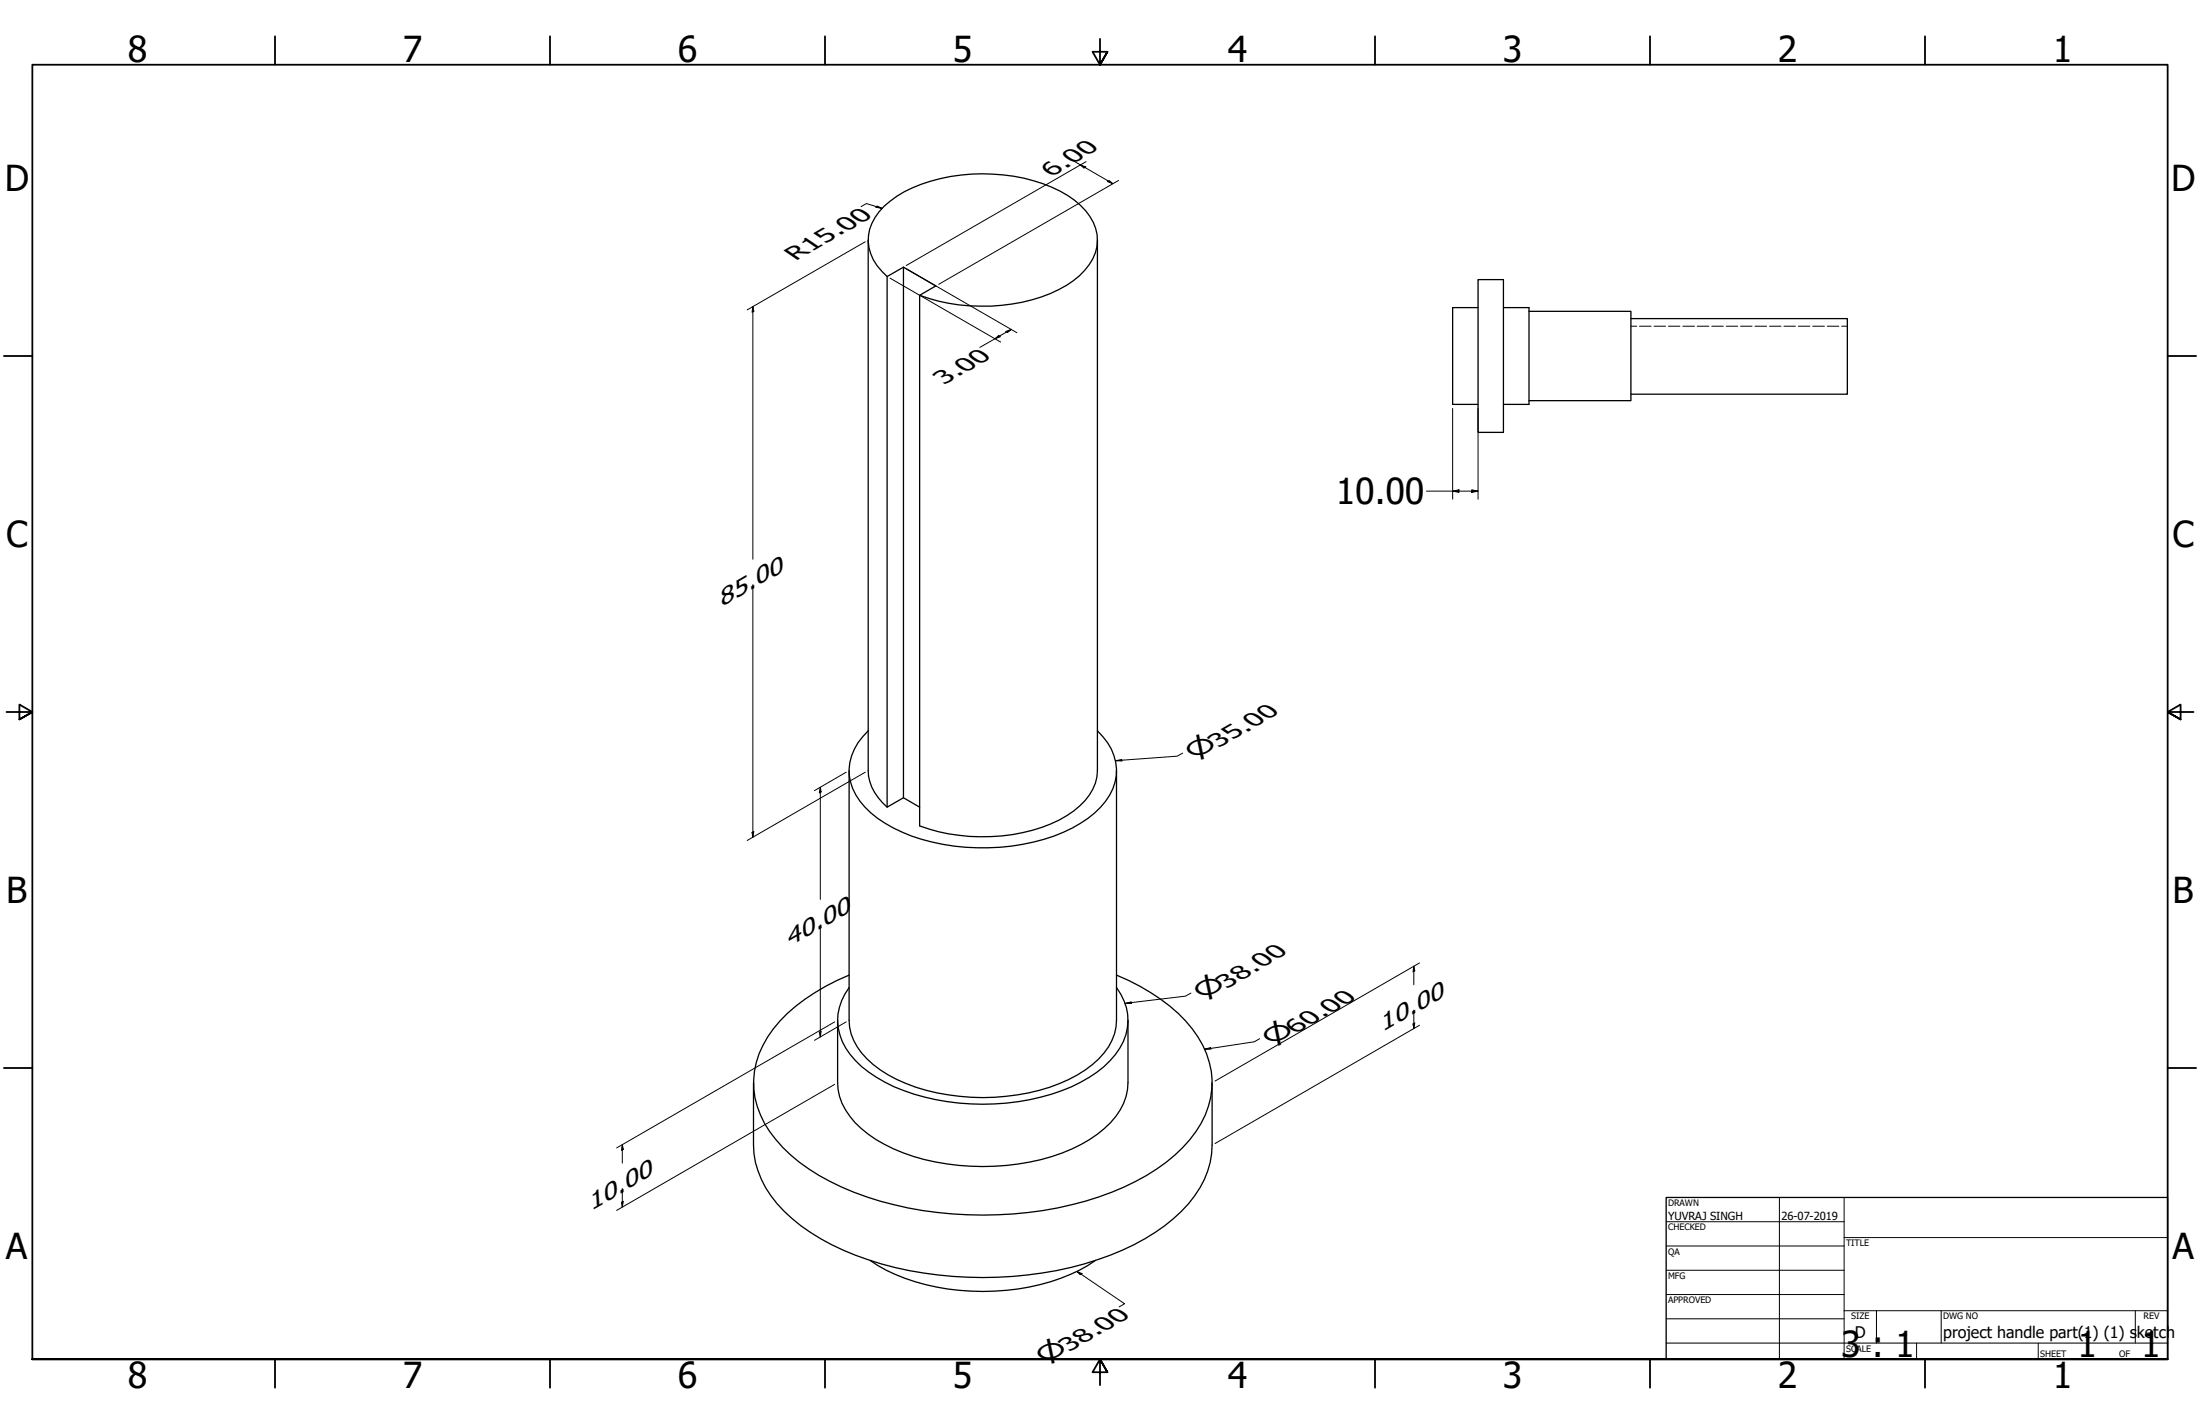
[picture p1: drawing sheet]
<svg xmlns="http://www.w3.org/2000/svg" width="864mm" height="559mm" viewBox="0 0 864 559" stroke-linecap="round" stroke-linejoin="round" font-family="sans-serif">
<!-- layer: Visible (ANSI) -->
<g fill="none" stroke="#000" stroke-width=".51">
<path d="M340.8 94.2v208.2a18.9 18.9 0 0 0 7.4 14.3M430.8 94.2v208.2a20 20 0 0 1-9.4 15.9 58.6 58.6 0 0 1-32.4 10 73.5 73.5 0 0 1-28-4.2v-208.2l6.3-3.7-12.7-7.4v208.3l6.4 3.6M348.2 108.5a18.1 18.1 0 0 1-6.8-18.5 24 24 0 0 1 10.6-13 68 68 0 0 1 45.9-7.8 51.1 51.1 0 0 1 26.2 11.4 17.2 17.2 0 0 1 4.8 21 30.9 30.9 0 0 1-16.6 13.6 72.8 72.8 0 0 1-51.3 .7M354.6 104.8l-6.4 3.7v208.2l6.4-3.6M580.2 109.7h10v60h-10zM580.2 120.7h-10v38h10M590.2 120.7h10v38h-10M600.2 122.2h40v35h-40M640.2 125h85v29.7h-85M340.8 286.8a20.3 20.3 0 0 0-6.1 22.6 32.1 32.1 0 0 0 16 15.5 82.6 82.6 0 0 0 54.9 5.6 52.3 52.3 0 0 0 26.5-13.8 19.4 19.4 0 0 0 .8-27.6l-2.1-2.3M333.3 302.4v98a22.5 22.5 0 0 0 9.5 17.4 63.5 63.5 0 0 0 33.9 12.4 82.5 82.5 0 0 0 42.8-6.6 35.3 35.3 0 0 0 17-15.4l1-2.6 .8-5.2v-98M333.3 382.7a72.6 72.6 0 0 0-29.8 21.1 32.8 32.8 0 0 0 1 43.4 74.2 74.2 0 0 0 30.7 20.7 147.3 147.3 0 0 0 101.2 0 75 75 0 0 0 30.7-20.7 32.9 32.9 0 0 0 1-43.4 72.6 72.6 0 0 0-29.8-21.1"/>
<path d="M333.3 387.5a20.6 20.6 0 0 0 .5 26.3 51.3 51.3 0 0 0 25 15.6 92.9 92.9 0 0 0 61.8-2.9 42.5 42.5 0 0 0 18.9-15.1 20.4 20.4 0 0 0-1.2-23.9M328.8 400.4v24.5a26.1 26.1 0 0 0 12 20.2 74.2 74.2 0 0 0 40.3 12.5 85.9 85.9 0 0 0 43.3-8.5 37 37 0 0 0 16.7-16.2l1.5-5.3 .2-2.7v-24.5M295.8 424.9v24.5a37.3 37.3 0 0 0 12 26 87.4 87.4 0 0 0 38.2 20.6 148.8 148.8 0 0 0 89.8-3.4 77.2 77.2 0 0 0 30.7-20.2 35.6 35.6 0 0 0 9.3-23v-24.5M341.6 494.6a76.2 76.2 0 0 0 39.6 12.1 84.4 84.4 0 0 0 45.8-10.1l3-2"/>
</g>
<!-- layer: Hidden (ANSI) -->
<g fill="none" stroke="#000" stroke-width=".39">
<path d="M640.2 128h2.3M643.6 128h4.5M649.3 128h4.5M654.9 128h4.5M660.6 128h4.6M666.2 128h4.6M672 128h4.5M677.6 128h4.5M683.3 128h4.5M688.9 128h4.6M694.6 128h4.5M700.3 128h4.5"/>
<path d="M705.9 128h4.5M711.6 128h4.6M717.3 128h4.5M722.9 128h2.3"/>
</g>
<!-- layer: Border (ANSI) -->
<g fill="none" stroke="#000" stroke-width=".7">
<path d="M107.9 14.2v11.2M215.9 14.2v11.2M323.8 14.2v11.2M431.8 15.2v10.2l-2.9-5.1h5.8l-2.9 5.1 2.9-5.1M539.8 14.2v11.2M647.7 14.2v11.2M755.6 14.2v11.2M1.5 139.7h11.2M850.9 139.7h11.2M2.5 279.4h10.2l-5.1-2.9v5.8l5.1-2.9-5.1 2.9M861.1 279.4h-10.2l5.1-2.9v5.8l-5.1-2.9 5.1 2.9M1.5 419.1h11.2"/>
<path d="M850.9 419.1h11.2M12.7 533.4v-508h838.2v508h-838.2h838.2M107.9 533.4v11.2M215.9 533.4v11.2M323.8 533.4v11.2M434.7 538.5l-2.9-5.1 2.9 5.1h-5.8l2.9-5.1v10.2M539.8 533.4v11.2M647.7 533.4v11.2M755.6 533.4v11.2"/>
</g>
<!-- layer: Title (ANSI) -->
<g fill="none" stroke="#000" stroke-width=".39">
<path d="M654 479.4h69.9M698.5 469.9v63.5M723.9 469.9v63.5M654 488.9h69.9M654 498.5h69.9M723.9 485.6h127M654 508h69.9M654 517.5h69.9M723.9 514.3h127M736.6 514.3v12.7M762 514.3v12.7M838.2 514.3v12.7"/>
<path d="M654 527h196.9M752.3 527v6.4M800.1 527v6.4"/>
</g>
<path d="M654 469.9h196.9v63.5h-196.9z" fill="none" stroke="#000" stroke-width=".51"/>
<!-- layer: Dimension (ANSI) -->
<g fill="none" stroke="#000" stroke-width=".39">
<path d="M421.1 63l15.7 9.1M424.1 64.7l2.1 .8-.7 .5zM426.3 63.4l-70.6 40.8M434.7 71.2l.7-.3 1.4 1.2zM439.1 70.8l-70.6 40.8M338 81.1l2.1-1.2 6.2 1.9M339.7 94.9l-46.4 26.7M344.3 80.8l2 1-2.4-.5zM349.4 109.2l43.4 25M355.7 105.5l43.5 25.1M295.5 120.3l.4 1.9-.7 .4zM295.5 120.3v99.2"/>
<path d="M390.5 133l1.5-1.3 .7 .4zM394.8 130.1l2.1-.8-1.4 1.2zM396.9 129.3l-12.3 7M570.2 160.3v35.6M580.2 160.3v35.6M559.9 192.7h20.3M570.2 192.7l2.5-.5v1zM577.7 192.2l2.5 .5-2.5 .5zM295.5 229.4v99.1M437.9 298.5l2.4-.4 .1 .5zM464.2 295.5l-2.1 1.2-24.2 1.8M322 308.9l.3 1.9-.7 .3z"/>
<path d="M322 308.9v44M332.2 303l-12.5 7.3M339.7 303l-46.4 26.8M295.2 326.7l.7-.4-.4 2.2zM322 362.9v44M555 379.2l.4 1.8-.7 .4zM555 379.2v7.3M557.2 377.9l-80.3 46.3M441.6 393.8l2.4-.6 .2 .6zM467.5 389.7l-2.2 1.2-23.7 2.9M555 396.4v7.3M321.6 405.1l.7-.4-.3 2.2z"/>
<path d="M327.7 401l-85.6 49.5M332.2 401l-12.5 7.2M472.9 411.7l2.3-.6 .2 .6zM494.5 407.6l-2.1 1.2-19.5 2.9M554.7 401.8l.7-.4-.4 2.3zM557.2 402.3l-80.3 46.5M327.7 425.5l-85.6 49.5M244.3 449.2l.4 1.8-.7 .4zM244.3 449.2v7.2M244 471.8l.7-.4-.4 2.2zM244.3 466.4v7.2M422.7 498.9l2.1 .9-.8 .4z"/>
<path d="M422.7 498.9l18.8 12.7-2.1 1.2"/>
</g>
<g fill="#000">
<path d="M424.1 64.7l2.1 .8-.7 .5z" fill-rule="evenodd"/>
<path d="M434.7 71.2l.7-.3 1.4 1.2z" fill-rule="evenodd"/>
<path d="M344.3 80.8l2 1-2.4-.5z" fill-rule="evenodd"/>
<path d="M295.5 120.3l.4 1.9-.7 .4z" fill-rule="evenodd"/>
<path d="M390.5 133l1.5-1.3 .7 .4z" fill-rule="evenodd"/>
<path d="M394.8 130.1l2.1-.8-1.4 1.2z" fill-rule="evenodd"/>
<path d="M570.2 192.7l2.5-.5v1z" fill-rule="evenodd"/>
<path d="M577.7 192.2l2.5 .5-2.5 .5z" fill-rule="evenodd"/>
<path d="M437.9 298.5l2.4-.4 .1 .5z" fill-rule="evenodd"/>
<path d="M322 308.9l.3 1.9-.7 .3z" fill-rule="evenodd"/>
<path d="M295.2 326.7l.7-.4-.4 2.2z" fill-rule="evenodd"/>
<path d="M441.6 393.8l2.4-.6 .2 .6z" fill-rule="evenodd"/>
<path d="M555 379.2l.4 1.8-.7 .4z" fill-rule="evenodd"/>
<path d="M321.6 405.1l.7-.4-.3 2.2z" fill-rule="evenodd"/>
<path d="M472.9 411.7l2.3-.6 .2 .6z" fill-rule="evenodd"/>
<path d="M554.7 401.8l.7-.4-.4 2.3z" fill-rule="evenodd"/>
<path d="M244.3 449.2l.4 1.8-.7 .4z" fill-rule="evenodd"/>
<path d="M244 471.8l.7-.4-.4 2.2z" fill-rule="evenodd"/>
<path d="M422.7 498.9l2.1 .9-.8 .4z" fill-rule="evenodd"/>
</g>
<g font-size="14">
<text x="50.2" y="24.4">8</text>
<text x="158.1" y="24.4">7</text>
<text x="266.1" y="24.4">6</text>
<text x="374" y="24.4">5</text>
<text x="482" y="24.4">4</text>
<text x="589.9" y="24.4">3</text>
<text x="697.9" y="24.4">2</text>
<text x="805.8" y="24.4">1</text>
<text x="1.8" y="74.9">D</text>
<text x="852.2" y="74.9">D</text>
<text x="524.4" y="197.8">10.00</text>
<text x="2.4" y="214.6">C</text>
<text x="852.8" y="214.6">C</text>
<text x="2.5" y="354.3">B</text>
<text x="852.9" y="354.3">B</text>
<text x="2.3" y="494">A</text>
<text x="852.7" y="494">A</text>
<text x="722.7" y="532.4">3 : 1</text>
<text x="815.5" y="532.6">1</text>
<text x="840.5" y="532.6">1</text>
<text x="50.2" y="544.6">8</text>
<text x="158.1" y="544.6">7</text>
<text x="266.1" y="544.6">6</text>
<text x="374" y="544.6">5</text>
<text x="482" y="544.6">4</text>
<text x="589.9" y="544.6">3</text>
<text x="697.9" y="544.6">2</text>
<text x="805.8" y="544.6">1</text>
</g>
<g font-size="9.7">
<text x="469.5" y="297.9" transform="rotate(-30 469.5 297.9)">⌀35.00</text>
<text x="472.7" y="392" transform="rotate(-30 472.7 392)">⌀38.00</text>
<text x="499.7" y="410" transform="rotate(-30 499.7 410)">⌀60.00</text>
<text x="410.8" y="534.7" transform="rotate(-30 410.8 534.7)">⌀38.00</text>
</g>
<g font-size="9.1">
<text x="283.3" y="238.1" transform="rotate(-30 283.3 238.1)">85.00</text>
<text x="309.7" y="371.5" transform="rotate(-30 309.7 371.5)">40.00</text>
<text x="542.7" y="405" transform="rotate(-30 542.7 405)">10.00</text>
<text x="232" y="475" transform="rotate(-30 232 475)">10.00</text>
</g>
<g font-size="9">
<text x="412.9" y="69.3" transform="rotate(-30 412.9 69.3)">6.00</text>
<text x="312.4" y="102.4" transform="rotate(-30 312.4 102.4)">R15.00</text>
<text x="370.6" y="151" transform="rotate(-30 370.6 151)">3.00</text>
</g>
<g font-size="6.3">
<text x="728.1" y="524.9">D</text>
<text x="762.8" y="525">project handle part(1) (1) s</text>
<text x="838.8" y="525">ketch</text>
</g>
<g font-size="4.4">
<text x="654.8" y="478.6">YUVRAJ SINGH</text>
<text x="699.3" y="478.6">26-07-2019</text>
</g>
<g font-size="3.5">
<text x="654.8" y="473.2">DRAWN</text>
<text x="654.8" y="482.8">CHECKED</text>
<text x="724.7" y="488.9">TITLE</text>
<text x="654.8" y="492.3">QA</text>
<text x="654.8" y="501.8">MFG</text>
<text x="654.8" y="511.4">APPROVED</text>
<text x="726.7" y="517.7">SIZE</text>
<text x="762.8" y="517.7">DWG NO</text>
<text x="841.4" y="517.7">REV</text>
<text x="724.7" y="530.4">SCALE</text>
<text x="800.9" y="532.6">SHEET</text>
<text x="831.8" y="532.6">OF</text>
</g>
</svg>
